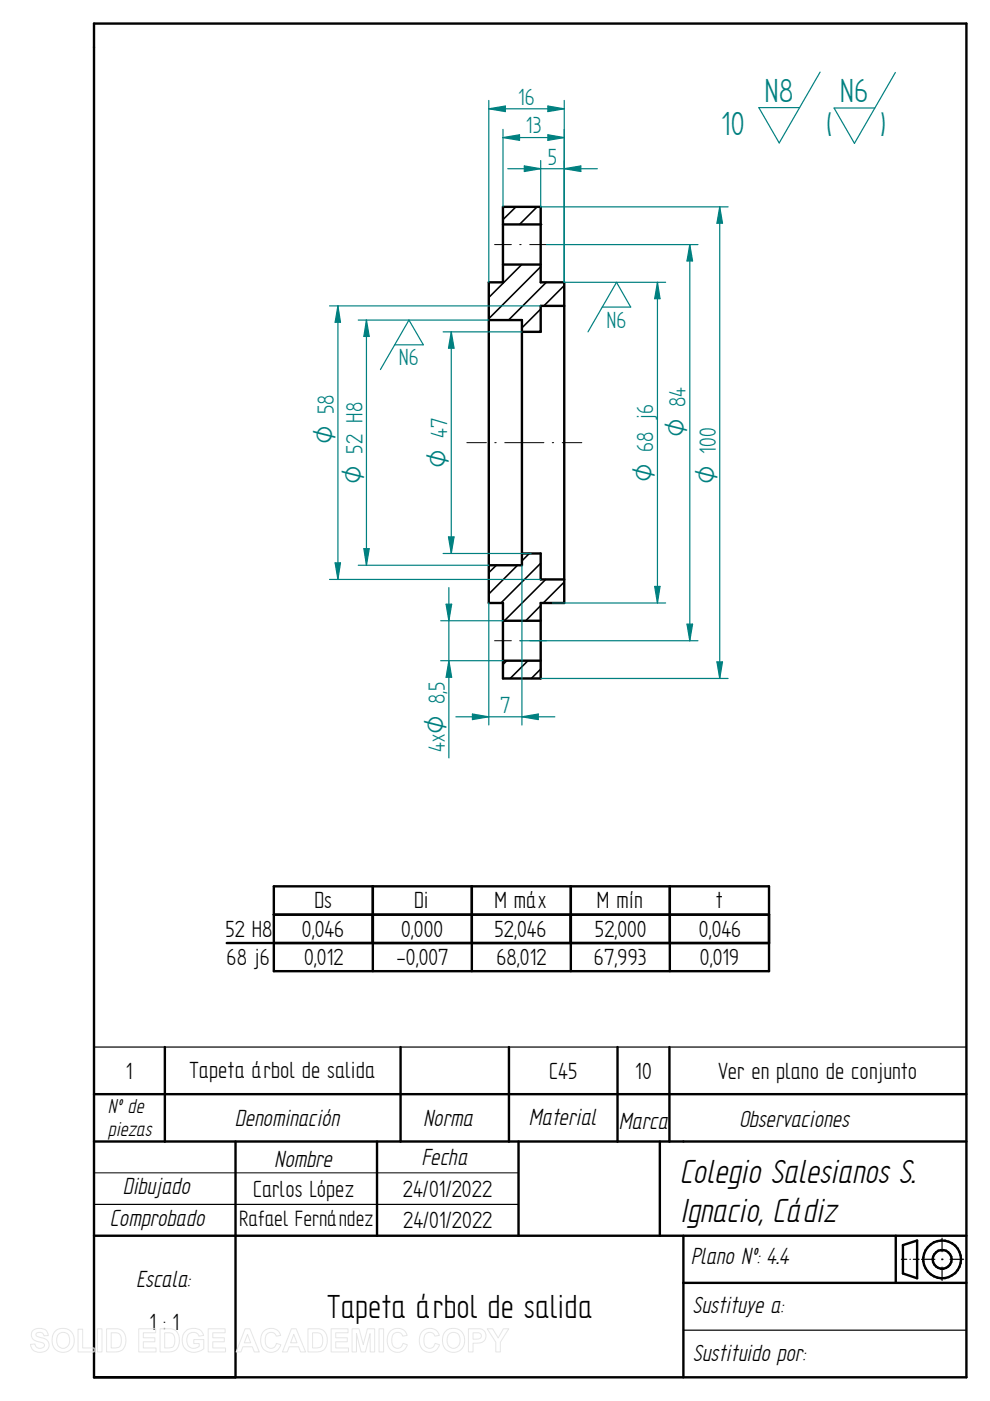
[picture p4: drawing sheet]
<svg xmlns="http://www.w3.org/2000/svg" width="210mm" height="297mm" viewBox="0 0 210 297" stroke-linecap="round" stroke-linejoin="round" font-family="sans-serif">
<g fill="none" stroke="#000" stroke-width=".51">
<path d="M19.9 5h185.1v287h-185.1zM106.7 43.9h8v16h5v67.9h-5v16h-8v-16h-3v-67.9h3zM106.7 56.1h8M106.7 47.6h8M103.7 67.9h7v51.9h-7M119.7 64.9h-5v5.5h-4M110.7 117.3h4v5.6h5M106.7 131.6h8M106.7 140.1h8M19.9 232h185.1M35 222v20M85 222v20"/>
<path d="M107.9 222v20M131 222v20M142 222v20M19.9 242h185.1M50 242v50M80 242v20M110 242v20M140 242v20M19.9 262h185.1M144.9 262v30M144.9 272h60.1M190 262v10"/>
<path d="M191.5 264l3-1v8l-3-1z"/>
<circle cx="199.8" cy="267" r="4"/>
<circle cx="199.9" cy="267" r="1.99"/>
</g>
<path d="M19.9 222h185.1M19.9 255.4h90.1M191.2 267h1.1M193 267h.1M193.7 267h1.2M195.5 267h2.8M199.8 267h.2M199.8 262.5v2.9M199.8 266.9v.2M199.8 268.6v2.9M201.5 267h2.9M144.9 282h60.1" fill="none" stroke="#000" stroke-width=".25"/>
<path d="M104.9 51.9h3.6M110.2 51.9h.3M112.4 51.9h3.5M99 93.9h4.2M104.9 93.9h.3M107.1 93.9h8.3M117.1 93.9h.3M119.3 93.9h4.1M104.9 135.8h3.6M110.2 135.8h.3M112.4 135.8h3.5M19.9 248.7h90.1" fill="none" stroke="#000" stroke-width=".21"/>
<g fill="none" stroke="#000" stroke-width=".34">
<path d="M109.4 43.9l-2.7 2.7M110.7 56.1l-7 7M113.9 43.9l-3.7 3.7M114.7 56.6l-11 11M115.9 59.9l-8 8M114.7 65.5l-4 4M114.7 70l-.3 .4M119.7 60.5l-4.3 4.4M105.3 119.8l-1.6 1.6M109.8 119.8l-6.1 6.1M112.3 117.3l-1.6 1.6M114.7 119.4l-8.4 8.4"/>
<path d="M114.7 128.4l-3.2 3.2M115.7 122.9l-8.7 8.7M119.7 123.4l-4.5 4.4M107.5 140.1l-.8 .8M112 140.1l-3.8 3.7M114.7 141.9l-2 1.9"/>
</g>
<circle cx="114.7" cy="47.6" r=".17" fill="#000"/>
<path d="M173.9 15.3l-8.6 15-4.3-7.5h8.6M189.9 15.4l-8.7 15-4.3-7.5h8.6M103.7 21.3v38.6M103.7 23.1l3.5-.6v1.2zM119.7 21.3v38.6" fill="none" stroke="#008080" stroke-width=".25"/>
<path d="M103.7 23.1l3.5-.6v1.2z" fill="#008080"/>
<path d="M116.2 22.5l3.5 .6-3.5 .6z" fill="none" stroke="#008080" stroke-width=".25"/>
<path d="M116.2 22.5l3.5 .6-3.5 .6z" fill="#008080"/>
<path d="M103.7 23.1h16M119.7 59.9h21.5M139.4 59.9l.6 3.4h-1.1zM117.2 127.8h24" fill="none" stroke="#008080" stroke-width=".25"/>
<path d="M139.4 59.9l.6 3.4h-1.1z" fill="#008080"/>
<path d="M138.9 124.3h1.1l-.6 3.5z" fill="none" stroke="#008080" stroke-width=".25"/>
<path d="M138.9 124.3h1.1l-.6 3.5z" fill="#008080"/>
<path d="M139.4 59.9v67.9M93.5 131.6h13.2M94.6 128.1h1.2l-.6 3.5zM93.5 140.1h13.2" fill="none" stroke="#008080" stroke-width=".25"/>
<path d="M94.6 128.1h1.2l-.6 3.5z" fill="#008080"/>
<path d="M95.2 140.1l.6 3.5h-1.2z" fill="none" stroke="#008080" stroke-width=".25"/>
<path d="M95.2 140.1l.6 3.5h-1.2z" fill="#008080"/>
<path d="M115.9 51.9h32.1M146.3 51.9l.6 3.4h-1.2zM95.2 124.6v36.1M110.4 135.8h37.6" fill="none" stroke="#008080" stroke-width=".25"/>
<path d="M146.3 51.9l.6 3.4h-1.2z" fill="#008080"/>
<path d="M145.7 132.3h1.2l-.6 3.5z" fill="none" stroke="#008080" stroke-width=".25"/>
<path d="M145.7 132.3h1.2l-.6 3.5z" fill="#008080"/>
<path d="M114.7 43.9h39.7M146.3 51.9v83.9M152.7 43.9l.5 3.4h-1.1zM114.7 143.8h39.7" fill="none" stroke="#008080" stroke-width=".25"/>
<path d="M152.7 43.9l.5 3.4h-1.1z" fill="#008080"/>
<path d="M152.1 140.3h1.1l-.5 3.5z" fill="none" stroke="#008080" stroke-width=".25"/>
<path d="M152.1 140.3h1.1l-.5 3.5z" fill="#008080"/>
<path d="M152.7 43.9v99.9M110.7 119.8v33.9M103.7 127.8v25.9M100.2 151.4l3.5 .6-3.5 .6z" fill="none" stroke="#008080" stroke-width=".25"/>
<path d="M100.2 151.4l3.5 .6-3.5 .6z" fill="#008080"/>
<path d="M110.7 152l3.5-.6v1.2z" fill="none" stroke="#008080" stroke-width=".25"/>
<path d="M110.7 152l3.5-.6v1.2z" fill="#008080"/>
<path d="M106.7 27.4v16.5M106.7 29.2l3.5-.6v1.2zM119.7 27.4v32.5M96.7 152h21" fill="none" stroke="#008080" stroke-width=".25"/>
<path d="M106.7 29.2l3.5-.6v1.2z" fill="#008080"/>
<path d="M116.2 28.6l3.5 .6-3.5 .6z" fill="none" stroke="#008080" stroke-width=".25"/>
<path d="M116.2 28.6l3.5 .6-3.5 .6z" fill="#008080"/>
<path d="M106.7 29.2h13M111.2 35.2l3.5 .6-3.5 .6zM114.7 34v9.9M119.7 34v25.9" fill="none" stroke="#008080" stroke-width=".25"/>
<path d="M111.2 35.2l3.5 .6-3.5 .6z" fill="#008080"/>
<path d="M119.7 35.8l3.5-.6v1.2z" fill="none" stroke="#008080" stroke-width=".25"/>
<path d="M119.7 35.8l3.5-.6v1.2z" fill="#008080"/>
<path d="M107.7 35.8h19M94 70.4h16.7M95.7 70.4l.6 3.4h-1.2zM94 117.3h18.7" fill="none" stroke="#008080" stroke-width=".25"/>
<path d="M95.7 70.4l.6 3.4h-1.2z" fill="#008080"/>
<path d="M95.1 113.8h1.2l-.6 3.5z" fill="none" stroke="#008080" stroke-width=".25"/>
<path d="M95.1 113.8h1.2l-.6 3.5z" fill="#008080"/>
<path d="M76 67.9h27.7M77.7 67.9l.6 3.4h-1.1zM95.7 70.4v46.9M76 119.8h27.7" fill="none" stroke="#008080" stroke-width=".25"/>
<path d="M77.7 67.9l.6 3.4h-1.1z" fill="#008080"/>
<path d="M77.2 116.3h1.1l-.6 3.5z" fill="none" stroke="#008080" stroke-width=".25"/>
<path d="M77.2 116.3h1.1l-.6 3.5z" fill="#008080"/>
<path d="M69.9 64.9h44.8M71.7 64.9l.5 3.4h-1.1zM77.7 67.9v51.9M69.9 122.9h44.8" fill="none" stroke="#008080" stroke-width=".25"/>
<path d="M71.7 64.9l.5 3.4h-1.1z" fill="#008080"/>
<path d="M71.1 119.3h1.1l-.5 3.6z" fill="none" stroke="#008080" stroke-width=".25"/>
<path d="M71.1 119.3h1.1l-.5 3.6z" fill="#008080"/>
<path d="M71.7 64.9v58M83.7 73.1h6.1l-3.1-5.2-6 10.5M127.7 65.1h6.1l-3-5.2-6.1 10.5" fill="none" stroke="#008080" stroke-width=".25"/>
<path d="M48.1 199.9h115M58.1 187.9h105v18h-105zM58.1 193.9h105M79.1 187.9v18M100.1 187.9v18M121.1 187.9v18M142.1 187.9v18" fill="none" stroke="#000" stroke-width=".51"/>
<g fill="none" stroke="#e6e6e6" stroke-width=".21">
<path d="M7 282.1a2.33 2.33 0 0 1 2.9 .2l.3 .9h-.9a.91 .91 0 0 0-.7-.7 .91 .91 0 0 0-1 .5l.1 .3 .5 .2a2.12 2.12 0 0 1 2.2 1.4 1.76 1.76 0 0 1-2.4 1.8l-.7-.2-.6-.7-.2-.8 .9-.1a1.05 1.05 0 0 0 .9 1 1.05 1.05 0 0 0 1.1-.7 1.7 1.7 0 0 0-1.6-.8 1.39 1.39 0 0 1-.8-2.3zM11.7 282.3a2.47 2.47 0 0 1 3.1-.2 2.47 2.47 0 0 1 .8 3 2.4 2.4 0 0 1-3 1.5 2.4 2.4 0 0 1-1.5-3.1zM12.4 282.9a1.39 1.39 0 0 1 1.7-.3 1.39 1.39 0 0 1 .7 1.5 1.41 1.41 0 0 1-1.4 1.8 1.41 1.41 0 0 1-1.4-1.8l.1-.7zM16.6 281.8h.9v4h2.5v.8h-3.4zM20.7 281.7h.9v4.9h-.9zM22.6 281.7h1.8a2.2 2.2 0 0 1 2.3 2.8 2.05 2.05 0 0 1-2.3 2.1h-1.8zM23.6 282.6a1.8 1.8 0 0 1 1.9 .5 2.03 2.03 0 0 1-.4 2.6l-1.5 .1zM29.4 281.7h3.6v.9h-2.6v1h2.5v.9h-2.5v1.3h2.7v.8h-3.7zM34 281.7h1.7a2.2 2.2 0 0 1 2.3 2.8 2.05 2.05 0 0 1-2.2 2.1h-1.8zM34.9 282.6a1.8 1.8 0 0 1 2 .5 2.03 2.03 0 0 1-.5 2.6l-1.5 .1zM39.3 282.3a2.56 2.56 0 0 1 3.6 .2l.3 .6-1 .2a1.36 1.36 0 0 0-1.6-.7 1.36 1.36 0 0 0-1 1.5 1.55 1.55 0 0 0 .8 1.6 1.55 1.55 0 0 0 1.8-.2v-.6h-1.1v-.9h2.1v2a2.7 2.7 0 0 1-4.5-1.2 2.79 2.79 0 0 1 .6-2.5zM44.2 281.7h3.6v.9h-2.7v1h2.5v.9h-2.5v1.3h2.7v.8h-3.6z"/>
<path d="M52 281.7h1l2 4.9h-1.1l-.4-1.1h-2l-.4 1.1h-1zM52.5 282.9l.7 1.8h-1.4zM55.9 282.3a2.15 2.15 0 0 1 3.6 .8l-.9 .2a1.24 1.24 0 0 0-1.6-.7 1.24 1.24 0 0 0-.7 1.5 1.25 1.25 0 0 0 .5 1.6 1.25 1.25 0 0 0 1.6-.3l.2-.6 1 .3a2.19 2.19 0 0 1-2.6 1.6 2.19 2.19 0 0 1-1.7-2.5l.1-.9zM61.8 281.7h1l2 4.9h-1l-.5-1.1h-2l-.4 1.1h-1zM62.3 282.9l.7 1.8h-1.4zM65.3 281.7h1.8a2.2 2.2 0 0 1 2.3 2.8 2.05 2.05 0 0 1-2.3 2.1h-1.8zM66.3 282.6a1.8 1.8 0 0 1 1.9 .5 2.03 2.03 0 0 1-.4 2.6l-1.5 .1zM70.2 281.7h3.6v.9h-2.6v1h2.5v.9h-2.5v1.3h2.7v.8h-3.7zM74.7 281.7h1.5l.8 3.4 .9-3.4h1.6v4.9h-1v-3.9l-1 3.9h-.9l-1-3.9v3.9h-.9zM80.4 281.7h1v4.9h-1zM82.7 282.3a2.15 2.15 0 0 1 3.7 .8l-1 .2a1.24 1.24 0 0 0-1.6-.7 1.24 1.24 0 0 0-.7 1.5 1.25 1.25 0 0 0 .5 1.6 1.25 1.25 0 0 0 1.6-.3l.3-.6 .9 .3a2.19 2.19 0 0 1-2.6 1.6 2.19 2.19 0 0 1-1.7-2.5l.1-.9zM89.5 282.3a2.15 2.15 0 0 1 3.7 .8l-1 .2a1.24 1.24 0 0 0-1.5-.7 1.24 1.24 0 0 0-.8 1.5 1.25 1.25 0 0 0 .5 1.6 1.25 1.25 0 0 0 1.6-.3l.3-.6 .9 .3a2.19 2.19 0 0 1-2.5 1.6 2.19 2.19 0 0 1-1.8-2.5l.1-.9z"/>
<path d="M94.5 282.3a2.47 2.47 0 0 1 3.1-.2 2.47 2.47 0 0 1 .8 3 2.4 2.4 0 0 1-3 1.5 2.4 2.4 0 0 1-1.5-3.1zM95.2 282.9a1.39 1.39 0 0 1 1.7-.3 1.39 1.39 0 0 1 .7 1.5 1.41 1.41 0 0 1-1.4 1.8 1.41 1.41 0 0 1-1.4-1.8l.1-.7zM99.4 281.7h1.5a1.58 1.58 0 0 1 2 .8 1.58 1.58 0 0 1-.6 2.1l-.8 .1-1.2 .1v1.8h-.9zM100.3 282.6h.5a.87 .87 0 0 1 1.3 .8l-.5 .4-1.3 .1zM103.3 281.7h1.2l1.2 2 1.1-2h1.1l-1.8 2.9v2h-.9v-2z"/>
</g>
<g font-size="8" fill="#008080">
<text x="162.1" y="21.5">N8</text>
<text x="178.1" y="21.6">N6</text>
<text x="153" y="28.7">10</text>
<text x="175.2" y="28.7">(</text>
<text x="186.7" y="28.7">)</text>
</g>
<g font-size="8">
<text x="144.2" y="250.8">Colegio Salesianos S.</text>
<text x="144.2" y="259">Ignacio, Cádiz</text>
<text x="69.4" y="279.5">Tapeta árbol de salida</text>
</g>
<g font-size="5.7">
<text x="85.5" y="253.7">24/01/2022</text>
<text x="85.5" y="260.4">24/01/2022</text>
</g>
<g font-size="5.6" fill="#008080">
<text x="109.9" y="22.2">16</text>
<text x="111.5" y="28.3">13</text>
<text x="116.2" y="34.9">5</text>
<text x="128.6" y="69.5">N6</text>
<text x="84.6" y="77.5">N6</text>
<text x="106.1" y="151.1">7</text>
<text x="94.4" y="159.5" transform="rotate(-90 94.4 159.5)">4xO 8,5</text>
</g>
<g font-size="5.6">
<text x="66.7" y="192.6">Ds</text>
<text x="87.8" y="192.6">Di</text>
<text x="104.9" y="192.6">M máx</text>
<text x="126.6" y="192.6">M mín</text>
<text x="151.8" y="192.5">t</text>
<text x="47.8" y="198.6">52 H8</text>
<text x="64.1" y="198.6">0,046</text>
<text x="85.1" y="198.6">0,000</text>
<text x="104.9" y="198.7">52,046</text>
<text x="126.2" y="198.6">52,000</text>
<text x="148.3" y="198.6">0,046</text>
<text x="48" y="204.6">68 j6</text>
<text x="64.5" y="204.6">0,012</text>
<text x="84.1" y="204.7">-0,007</text>
<text x="105.3" y="204.6">68,012</text>
<text x="126" y="204.6">67,993</text>
<text x="148.5" y="204.6">0,019</text>
<text x="26.7" y="228.7">1</text>
<text x="40.2" y="228.6">Tapeta árbol de salida</text>
<text x="116.5" y="228.7">C45</text>
<text x="134.7" y="228.7">10</text>
<text x="152.4" y="228.7">Ver en plano de conjunto</text>
<text x="49.8" y="238.7">Denominación</text>
<text x="89.7" y="238.7">Norma</text>
<text x="112.1" y="238.5">Material</text>
<text x="131.2" y="239.4">Marca</text>
<text x="156.8" y="239">Observaciones</text>
<text x="58.2" y="247.4">Nombre</text>
<text x="89.4" y="247">Fecha</text>
<text x="26.1" y="253.1">Dibujado</text>
<text x="53.7" y="253.7">Carlos López</text>
<text x="23.3" y="260">Comprobado</text>
<text x="146.5" y="267.9">Plano Nº: 4.4</text>
<text x="28.9" y="272.9">Escala:</text>
<text x="146.9" y="278.5">Sustituye a:</text>
<text x="31.7" y="282">1 : 1</text>
<text x="147" y="288.5">Sustituido por:</text>
</g>
<g font-size="5.4" fill="#008080">
<text x="70.8" y="94.2" transform="rotate(-90 70.8 94.2)">O 58</text>
<text x="145.4" y="92.7" transform="rotate(-90 145.4 92.7)">O 84</text>
<text x="94.9" y="99.1" transform="rotate(-90 94.9 99.1)">O 47</text>
<text x="76.9" y="102.5" transform="rotate(-90 76.9 102.5)">O 52 H8</text>
<text x="138.6" y="102.2" transform="rotate(-90 138.6 102.2)">O 68 j6</text>
<text x="151.8" y="102.6" transform="rotate(-90 151.8 102.6)">O 100</text>
</g>
<text font-size="5.3" x="50.8" y="260">Rafael Fernández</text>
<g font-size="4.8">
<text x="22.9" y="235.9">Nº de</text>
<text x="22.9" y="240.8">piezas</text>
</g>
</svg>
